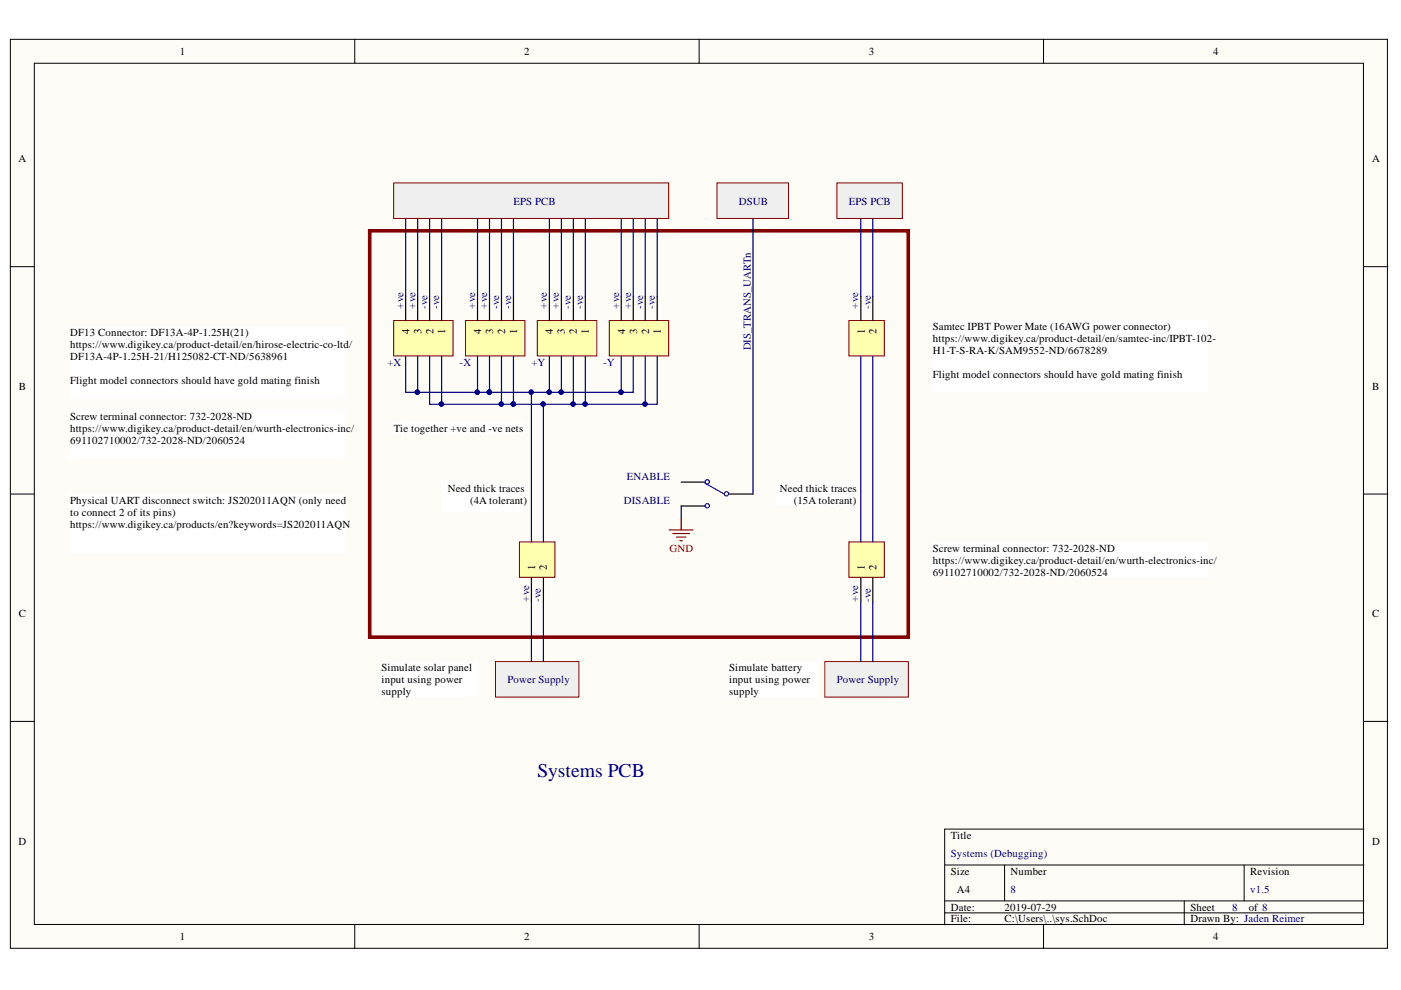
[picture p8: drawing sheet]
<svg xmlns="http://www.w3.org/2000/svg" width="297mm" height="210mm" viewBox="0 0 297 210" stroke-linecap="round" stroke-linejoin="round" font-family="sans-serif">
<g fill="#fffcf8" stroke="#000" stroke-width=".21">
<path d="M2.2 8.3h292v192.8h-292z"/>
<path d="M7.3 13.4h281.8v182.6h-281.8z"/>
</g>
<g fill="none" stroke="#000" stroke-width=".21">
<path d="M75.2 8.3v5.1M148.2 8.3v5.1M221.2 8.3v5.1M2.2 56.5h5.1M289.2 56.5h5.1M2.2 104.7h5.1M289.2 104.7h5.1M2.2 153h5.1M289.2 153h5.1M289.2 175.8h-88.9v20.3M75.2 196.1v5.1M148.2 196.1v5.1"/>
<path d="M200.3 183.4h88.9M200.3 191h88.9M200.3 193.5h88.9M213 183.4v7.6M221.2 196.1v5.1M251.1 191v5.1M263.8 183.4v7.6"/>
</g>
<path d="M78.4 48.9h114.2v86.2h-114.2z" fill="none" stroke="#800000" stroke-width=".76"/>
<path d="M129.2 68h12.6v7.5h-12.6z" fill="#ffffb0" stroke="#800000" stroke-width=".21"/>
<path d="M131.7 62.9v5.1M134.3 62.9v5.1M136.8 62.9v5.1M139.3 62.9v5.1" fill="none" stroke="#000" stroke-width=".25"/>
<path d="M113.9 68h12.6v7.5h-12.6z" fill="#ffffb0" stroke="#800000" stroke-width=".21"/>
<path d="M116.5 62.9v5.1M119 62.9v5.1M121.6 62.9v5.1M124.1 62.9v5.1" fill="none" stroke="#000" stroke-width=".25"/>
<path d="M98.7 68h12.6v7.5h-12.6z" fill="#ffffb0" stroke="#800000" stroke-width=".21"/>
<path d="M101.2 62.9v5.1M103.8 62.9v5.1M106.3 62.9v5.1M108.9 62.9v5.1" fill="none" stroke="#000" stroke-width=".25"/>
<path d="M83.5 68h12.6v7.5h-12.6z" fill="#ffffb0" stroke="#800000" stroke-width=".21"/>
<path d="M86 62.9v5.1M88.5 62.9v5.1M91.1 62.9v5.1M93.6 62.9v5.1" fill="none" stroke="#000" stroke-width=".25"/>
<path d="M110.1 114.9h7.6v7.5h-7.6z" fill="#ffffb0" stroke="#800000" stroke-width=".21"/>
<path d="M112.7 122.5v5.1M115.2 122.5v5.1" fill="none" stroke="#000" stroke-width=".25"/>
<g fill="#fff" stroke="#fff" stroke-width=".21">
<path d="M14.9 69.2h58.3v15.2h-58.3z"/>
<path d="M14.9 87h58.3v10h-58.3z"/>
</g>
<path d="M105.1 140.3h17.6v7.5h-17.6z" fill="#efefef" stroke="#800000" stroke-width=".21"/>
<g fill="#fff" stroke="#fff" stroke-width=".21">
<path d="M83.5 89.5h27.8v2.5h-27.8z"/>
<path d="M80.9 140.3h20.2v7.5h-20.2z"/>
</g>
<path d="M174.9 140.3h17.7v7.5h-17.7z" fill="#efefef" stroke="#800000" stroke-width=".21"/>
<path d="M154.6 140.3h18.9v7.5h-18.9z" fill="#fff" stroke="#fff" stroke-width=".21"/>
<path d="M83.5 38.8h58.3v7.5h-58.3z" fill="#efefef" stroke="#800000" stroke-width=".21"/>
<g fill="#fff" stroke="#fff" stroke-width=".21">
<path d="M93.6 102.2h17.7v6.3h-17.7z"/>
<path d="M197.8 114.9h58.3v7.5h-58.3z"/>
</g>
<path d="M180 114.9h7.5v7.5h-7.5z" fill="#ffffb0" stroke="#800000" stroke-width=".21"/>
<path d="M182.5 122.5v5.1M185.1 122.5v5.1" fill="none" stroke="#000" stroke-width=".25"/>
<path d="M180 68h7.5v7.5h-7.5z" fill="#ffffb0" stroke="#800000" stroke-width=".21"/>
<path d="M182.5 62.9v5.1M185.1 62.9v5.1" fill="none" stroke="#000" stroke-width=".25"/>
<g fill="#fff" stroke="#fff" stroke-width=".21">
<path d="M164.7 102.2h16.4v5h-16.4z"/>
<path d="M197.8 68h58.3v15.1h-58.3z"/>
</g>
<g fill="#efefef" stroke="#800000" stroke-width=".21">
<path d="M177.4 38.8h13.9v7.5h-13.9z"/>
<path d="M152 38.8h15.2v7.5h-15.2z"/>
</g>
<path d="M14.9 104.7h58.3v12.7h-58.3z" fill="#fff" stroke="#fff" stroke-width=".21"/>
<g fill="none" stroke="#00f" stroke-width=".25">
<path d="M149.5 102.5l4.1 2.2"/>
<circle cx="150" cy="102.2" r=".46"/>
<circle cx="150" cy="107.2" r=".46"/>
<circle cx="154" cy="104.7" r=".46"/>
</g>
<path d="M144.4 102.2h5.1M144.4 107.3h5.1M154.6 104.7h5.1" fill="none" stroke="#000" stroke-width=".25"/>
<path d="M141.9 112.4h5.1M142.6 113.1h3.6M143.4 113.9h2M144.2 114.6h.5M144.4 109.8v2.6" fill="none" stroke="#800000" stroke-width=".25"/>
<g fill="none" stroke="#000080" stroke-width=".25">
<path d="M86 46.4v16.5M88.5 46.4v16.5M91.1 46.4v16.5M93.6 46.4v16.5M101.2 46.4v16.5M103.8 46.4v16.5M106.3 46.4v16.5M108.9 46.4v16.5M116.5 46.4v16.5M119 46.4v16.5M121.6 46.4v16.5M124.1 46.4v16.5"/>
<path d="M131.7 46.4v16.5M134.3 46.4v16.5M136.8 46.4v16.5M139.3 46.4v16.5M159.7 46.4v58.3M182.5 46.4v16.5M185.1 46.4v16.5M86 75.6v7.6h17.8M88.5 75.6v7.6M91.1 75.6v10.1h17.8M93.6 75.6v10.1M101.2 75.6v7.6"/>
<path d="M103.8 75.6v7.6M106.3 75.6v10.1M108.9 75.6v10.1M116.5 75.6v7.6M119 75.6v7.6M121.6 75.6v10.1M124.1 75.6v10.1M131.7 75.6v7.6M134.3 75.6v7.6h-30.5M136.8 75.6v10.1M139.3 75.6v10.1h-30.4M182.5 75.6v39.3"/>
<path d="M185.1 75.6v39.3M112.7 83.2v31.7M115.2 85.7v29.2M144.4 107.3v2.5M112.7 127.6v12.7M115.2 127.6v12.7M182.5 127.6v12.7M185.1 127.6v12.7"/>
</g>
<g fill="#000080" stroke="#000080" stroke-width=".21">
<circle cx="136.8" cy="85.7" r=".46"/>
<circle cx="124.1" cy="85.7" r=".46"/>
<circle cx="121.5" cy="85.7" r=".46"/>
<circle cx="131.7" cy="83.1" r=".47"/>
<circle cx="119" cy="83.1" r=".46"/>
<circle cx="116.4" cy="83.1" r=".46"/>
<circle cx="93.6" cy="85.7" r=".46"/>
<circle cx="106.3" cy="85.7" r=".46"/>
<circle cx="108.8" cy="85.7" r=".46"/>
<circle cx="88.5" cy="83.1" r=".47"/>
<circle cx="101.2" cy="83.1" r=".47"/>
<circle cx="103.7" cy="83.1" r=".46"/>
<circle cx="112.6" cy="83.1" r=".46"/>
<circle cx="115.2" cy="85.7" r=".46"/>
</g>
<text font-size="4.1" fill="#000080" x="113.9" y="164.8">Systems PCB</text>
<g font-size="2.3">
<text x="38.1" y="11.7">1</text>
<text x="111.1" y="11.7">2</text>
<text x="184.2" y="11.7">3</text>
<text x="257.2" y="11.7">4</text>
<text x="3.9" y="34.5">A</text>
<text x="290.9" y="34.5">A</text>
<text x="14.9" y="71.3">DF13 Connector: DF13A-4P-1.25H(21)</text>
<text x="86.8" y="70.9" transform="rotate(-90 86.8 70.9)">4</text>
<text x="89.3" y="70.9" transform="rotate(-90 89.3 70.9)">3</text>
<text x="91.9" y="70.9" transform="rotate(-90 91.9 70.9)">2</text>
<text x="94.4" y="70.9" transform="rotate(-90 94.4 70.9)">1</text>
<text x="102" y="70.9" transform="rotate(-90 102 70.9)">4</text>
<text x="104.6" y="70.9" transform="rotate(-90 104.6 70.9)">3</text>
<text x="107.1" y="70.9" transform="rotate(-90 107.1 70.9)">2</text>
<text x="109.6" y="70.9" transform="rotate(-90 109.6 70.9)">1</text>
<text x="117.2" y="70.9" transform="rotate(-90 117.2 70.9)">4</text>
<text x="119.8" y="70.9" transform="rotate(-90 119.8 70.9)">3</text>
<text x="122.3" y="70.9" transform="rotate(-90 122.3 70.9)">2</text>
<text x="124.8" y="70.9" transform="rotate(-90 124.8 70.9)">1</text>
<text x="132.5" y="70.9" transform="rotate(-90 132.5 70.9)">4</text>
<text x="135.1" y="70.9" transform="rotate(-90 135.1 70.9)">3</text>
<text x="137.6" y="70.9" transform="rotate(-90 137.6 70.9)">2</text>
<text x="140.1" y="70.9" transform="rotate(-90 140.1 70.9)">1</text>
<text x="183.3" y="70.9" transform="rotate(-90 183.3 70.9)">1</text>
<text x="185.9" y="70.9" transform="rotate(-90 185.9 70.9)">2</text>
<text x="197.8" y="70">Samtec IPBT Power Mate (16AWG power connector)</text>
<text x="14.9" y="73.8">https://www.digikey.ca/product-detail/en/hirose-electric-co-ltd/</text>
<text x="14.9" y="76.3">DF13A-4P-1.25H-21/H125082-CT-ND/5638961</text>
<text x="197.8" y="72.5">https://www.digikey.ca/product-detail/en/samtec-inc/IPBT-102-</text>
<text x="197.8" y="75.1">H1-T-S-RA-K/SAM9552-ND/6678289</text>
<text x="4" y="82.7">B</text>
<text x="14.9" y="81.4">Flight model connectors should have gold mating finish</text>
<text x="197.8" y="80.1">Flight model connectors should have gold mating finish</text>
<text x="290.9" y="82.7">B</text>
<text x="14.9" y="89">Screw terminal connector: 732-2028-ND</text>
<text x="14.9" y="91.5">https://www.digikey.ca/product-detail/en/wurth-electronics-in</text>
<text x="14.9" y="94.1">691102710002/732-2028-ND/2060524</text>
<text x="73.4" y="91.5">c/</text>
<text x="83.5" y="91.5">Tie together +ve and -ve nets</text>
<text x="14.9" y="106.8">Physical UART disconnect switch: JS202011AQN (only need</text>
<text x="94.9" y="104.3">Need thick traces</text>
<text x="99.7" y="106.8">(4A tolerant)</text>
<text x="165.3" y="104.3">Need thick traces</text>
<text x="168.3" y="106.8">(15A tolerant)</text>
<text x="14.9" y="109.4">t</text>
<text x="14.9" y="111.9">https://www.digikey.ca/products/en?keywords=JS202011AQN</text>
<text x="15.6" y="109.4">o connect 2 of its pins)</text>
<text x="197.8" y="117">Screw terminal connector: 732-2028-ND</text>
<text x="197.8" y="119.5">https://www.digikey.ca/product-detail/en/wurth-electronics-in</text>
<text x="256.3" y="119.5">c/</text>
<text x="113.4" y="120.8" transform="rotate(-90 113.4 120.8)">1</text>
<text x="116" y="120.8" transform="rotate(-90 116 120.8)">2</text>
<text x="183.3" y="120.8" transform="rotate(-90 183.3 120.8)">1</text>
<text x="185.9" y="120.8" transform="rotate(-90 185.9 120.8)">2</text>
<text x="197.8" y="122">691102710002/732-2028-ND/2060524</text>
<text x="4" y="130.9">C</text>
<text x="290.9" y="130.9">C</text>
<text x="80.9" y="142.3">Simulate solar panel</text>
<text x="154.6" y="142.3">Simulate battery</text>
<text x="80.9" y="144.8">i</text>
<text x="80.9" y="147.4">supply</text>
<text x="81.6" y="144.8">nput using power</text>
<text x="154.6" y="144.8">i</text>
<text x="154.6" y="147.4">supply</text>
<text x="155.3" y="144.8">nput using power</text>
<text x="3.9" y="179.1">D</text>
<text x="201.6" y="177.9">Title</text>
<text x="290.9" y="179.1">D</text>
<text x="201.6" y="185.5">Size</text>
<text x="214.3" y="185.5">Number</text>
<text x="265.1" y="185.5">Revision</text>
<text x="202.9" y="189.3">A4</text>
<text x="201.6" y="193.1">Date:</text>
<text x="201.6" y="195.6">File:</text>
<text x="213" y="193.1">2019-07-29</text>
<text x="213" y="195.6">C:\Users\..\sys.SchDoc</text>
<text x="252.4" y="193.1">Sheet</text>
<text x="252.4" y="195.6">Drawn By: Jaden Reimer</text>
<text x="264.7" y="193.1">of 8</text>
<text x="38.1" y="199.4">1</text>
<text x="111.1" y="199.4">2</text>
<text x="184.2" y="199.4">3</text>
<text x="257.2" y="199.4">4</text>
</g>
<g font-size="2.3" fill="#000080">
<text x="108.9" y="43.4">EPS PCB</text>
<text x="156.6" y="43.4">DSUB</text>
<text x="180" y="43.4">EPS PCB</text>
<text x="85.5" y="65.4" transform="rotate(-90 85.5 65.4)">+ve</text>
<text x="88.1" y="65.4" transform="rotate(-90 88.1 65.4)">+ve</text>
<text x="90.6" y="65.4" transform="rotate(-90 90.6 65.4)">-ve</text>
<text x="93.1" y="65.4" transform="rotate(-90 93.1 65.4)">-ve</text>
<text x="100.8" y="65.4" transform="rotate(-90 100.8 65.4)">+ve</text>
<text x="103.3" y="65.4" transform="rotate(-90 103.3 65.4)">+ve</text>
<text x="105.8" y="65.4" transform="rotate(-90 105.8 65.4)">-ve</text>
<text x="108.4" y="65.4" transform="rotate(-90 108.4 65.4)">-ve</text>
<text x="116" y="65.4" transform="rotate(-90 116 65.4)">+ve</text>
<text x="118.5" y="65.4" transform="rotate(-90 118.5 65.4)">+ve</text>
<text x="121" y="65.4" transform="rotate(-90 121 65.4)">-ve</text>
<text x="123.6" y="65.4" transform="rotate(-90 123.6 65.4)">-ve</text>
<text x="131.3" y="65.4" transform="rotate(-90 131.3 65.4)">+ve</text>
<text x="133.8" y="65.4" transform="rotate(-90 133.8 65.4)">+ve</text>
<text x="136.3" y="65.4" transform="rotate(-90 136.3 65.4)">-ve</text>
<text x="138.9" y="65.4" transform="rotate(-90 138.9 65.4)">-ve</text>
<text x="182" y="65.4" transform="rotate(-90 182 65.4)">+ve</text>
<text x="184.6" y="65.4" transform="rotate(-90 184.6 65.4)">-ve</text>
<text x="82.2" y="77.6">+X</text>
<text x="97.5" y="77.6">-X</text>
<text x="112.7" y="77.6">+Y</text>
<text x="127.9" y="77.6">-Y</text>
<text x="159.2" y="74.3" transform="rotate(-90 159.2 74.3)">DIS_TRANS_UARTn</text>
<text x="132.9" y="101.7">ENABLE</text>
<text x="132.3" y="106.8">DISABLE</text>
<text x="112.2" y="127.6" transform="rotate(-90 112.2 127.6)">+ve</text>
<text x="114.7" y="127.6" transform="rotate(-90 114.7 127.6)">-ve</text>
<text x="182" y="127.6" transform="rotate(-90 182 127.6)">+ve</text>
<text x="184.6" y="127.6" transform="rotate(-90 184.6 127.6)">-ve</text>
<text x="107.6" y="144.8">Power Supply</text>
<text x="177.4" y="144.8">Power Supply</text>
<text x="201.6" y="181.7">Systems (Debugging)</text>
<text x="214.3" y="189.3">8</text>
<text x="265.1" y="189.3">v1.5</text>
<text x="261.3" y="193.1">8</text>
</g>
<text font-size="2.3" fill="#800000" x="141.9" y="117">GND</text>
</svg>
